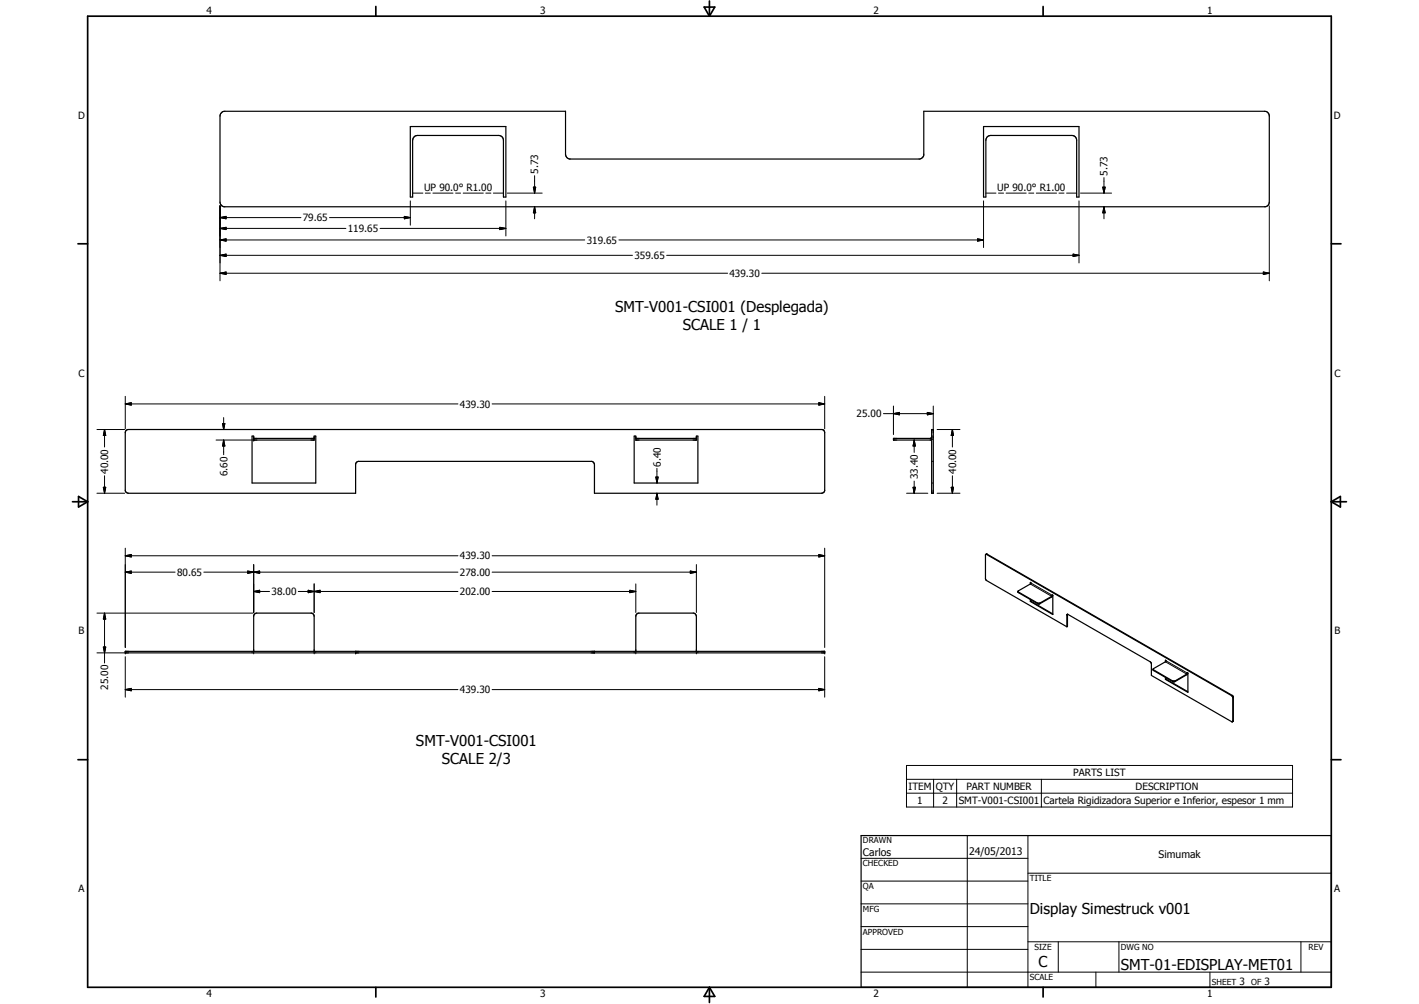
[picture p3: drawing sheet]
<svg xmlns="http://www.w3.org/2000/svg" width="594mm" height="420mm" viewBox="0 0 594 420" stroke-linecap="round" stroke-linejoin="round" font-family="sans-serif">
<g fill="none" stroke="#000" stroke-width=".51">
<path d="M92.8 47l1.3-.4h142.7v18a2.07 2.07 0 0 0 1.6 1.9h146.7l1.2-.7 .5-.9v-18.3h142.6a2 2 0 0 1 2 2v36a1.98 1.98 0 0 1-1.6 1.9h-436a2.09 2.09 0 0 1-1.7-1.9v-36zM171.8 53h40v29.5h-1v-23.8a2 2 0 0 0-2-2h-34a2.07 2.07 0 0 0-2 2v23.8h-1zM411.8 53h39.9v29.5h-.9v-23.8a2 2 0 0 0-2-2h-34a2 2 0 0 0-2.1 2v23.8h-.9zM390.1 179.7h.6v26.7h-.6zM52.8 180.1l.7-.4h290.7l.7 .4 .4 .7v24.6l-.4 .6-.9 .4h-95.1v-12l-.3-.7-.8-.6h-97.9l-.6 .4-.4 .6v12.3h-95.1l-1-.4-.4-.6v-24.6zM105.5 182.5h.7v1.6h25.3v-1.6h.7v19.6h-26.7zM106.2 183.5h25.3M265.5 182.5h.7v1.6h25.3v-1.6h.7v19.6h-26.7zM266.2 183.5h25.3M390.1 183l-.7 .5h-15.3v.6l16-.2M412.7 232l103 59.2 .4 .7-.1 10.1M412.7 232l-.1 10.3 .3 .6 33.8 19.4"/>
<path d="M412.7 232l.6-.1 102.7 59.2 .3 .5v10.2l-.3 .2M426.2 247.6l8.5 4.9 .6-.1 5-2.8 .3-.6 .2 .1M431.4 244.4l-5.1 2.9-.1 .6 8.5 4.9 5.6-3 .5-.7M431.4 243.7l.2 .1-.2 .6zM431.4 250.9v.8M431.6 251v.6M431.6 251.6l-.2 .1M431.6 251.6l9.2 5.3M440.8 249.1v8.1l-9.4-5.5M446.9 257l34.8 20 .3 .7v5l34 19.3M446.9 257l-.2 .3v5M446.9 257v5.2l-.2 .1"/>
<path d="M52.4 272.6h292.9v.6h-292.9zM106.2 272.6v-15l.4-.6 .7-.4 23.6 .2 .6 1.1v14.7M148.9 272.6v.6M248.9 272.6v.6M266.2 272.6v-14.7l.2-.7 .8-.6 23.7 .2 .6 1.1v14.7M487.9 276.9l-5.1 3.2M487.9 276.3l.2 .1-.2 .5zM482.8 280.1v.4M482.8 280.1v.2M482.8 280.5h.1M482.8 280.5l8.6 4.9 5.5-3 .4-.7M482.8 280.3l8.6 4.8 5.5-3 .2-.5 .2 .1"/>
<path d="M487.9 283.5v.8M488.1 283.6v.6M488.1 284.2l-.2 .1M488.1 284.2l9.2 5.3M497.3 281.7v8l-9.4-5.4M360.5 349.7h196.9v63.5h-196.9z"/>
</g>
<g fill="#000">
<circle cx="390.1" cy="179.7" r=".25"/>
<circle cx="390.7" cy="179.7" r=".25"/>
<circle cx="106.2" cy="183.5" r=".25"/>
<circle cx="106.2" cy="184.1" r=".25"/>
<circle cx="52.4" cy="273.2" r=".25"/>
<circle cx="52.4" cy="272.6" r=".25"/>
<circle cx="106.2" cy="273.2" r=".18"/>
<circle cx="131.5" cy="273.2" r=".18"/>
<circle cx="148.9" cy="273.2" r=".25"/>
<circle cx="148.9" cy="272.6" r=".25"/>
<circle cx="266.2" cy="273.2" r=".18"/>
<circle cx="291.5" cy="273.2" r=".18"/>
<circle cx="345.3" cy="273.2" r=".25"/>
<circle cx="345.3" cy="272.6" r=".25"/>
</g>
<g fill="none" stroke="#000" stroke-width=".42">
<path d="M223.3 78.3h1l-.5 2.5zM223.8 73.5v7.3M461.7 78.3h1l-.5 2.5zM462.2 74.3v6.5M92.1 91.1l2.6-.5v1zM92.1 95.6l2.6-.5v1zM92.1 86.1v31.4M92.1 91.1h33.9M92.1 95.6h52.7M138 91.1h33.8M159.1 95.6h52.7M169.3 90.6l2.5 .5-2.5 .5z"/>
<path d="M171.8 84.1v10.1M172.8 80.8h4.2M178 80.8h2.2M181.2 80.8h8.4M190.7 80.8h2.1M193.9 80.8h8.4M203.4 80.8h2.1M206.5 80.8h4.3M209.2 95.1l2.6 .5-2.6 .5zM211.8 84.1v14.7M212.4 80.8h14.6M223.8 86.5l.5 2.6h-1z"/>
<path d="M223.8 86.5v5.1M409.3 99.9l2.5 .5-2.5 .5zM411.8 84.1v19.5M412.7 80.8h4.3M418 80.8h2.2M421.2 80.8h8.4M430.7 80.8h2.1M433.9 80.8h8.4M443.3 80.8h2.2M446.5 80.8h4.3M451.7 84.1v25.9M452.4 80.8h13"/>
<path d="M462.2 86.5l.5 2.6h-1zM462.2 86.5v5.1M531.4 86.1v31.4M92.1 114.3l2.6-.5v1.1zM92.1 100.4l2.6-.5v1zM92.1 106.8l2.6-.5v1.1zM92.1 114.3h212.5M92.1 100.4h152.7M92.1 106.8h172.7M259.1 100.4h152.7M279.1 106.8h172.6M318.9 114.3h212.5"/>
<path d="M449.3 106.3l2.4 .5-2.4 .6zM528.9 113.8l2.5 .5-2.5 .6zM40.6 179.7h11.6M43.8 179.7l.5 2.5h-1zM43.8 179.7v7.4M52.4 169l2.5-.5v1zM52.4 169h139.3M52.4 165.9v13.6M93.2 177.2h.9l-.5 2.5zM93.6 174.8v4.9M206 169h139.3M342.8 168.5l2.5 .5-2.5 .5z"/>
<path d="M345.3 165.9v13.6M369.9 173.1h20.8M374.1 173.1l2.4-.5v1zM374.1 169.9v12M388.2 172.6l2.5 .5-2.5 .5zM390.7 169.9v9.6M392.3 179.7h9.6M398.7 179.7l.5 2.5h-1zM398.7 179.7v7.4M43.8 199.1v7.3M90.5 184.1h15.5M93.6 184.1l.5 2.5h-.9z"/>
<path d="M93.6 184.1v6.2M274.6 199.6h.9l-.5 2.5zM275 196v6.1M382.7 184.1l.5 2.5h-.9zM382.7 184.1v5.2M390.1 193.1h.2M390.1 182.5h.2M390.4 183.7l-.3 .2M390.5 193.1h.2M390.5 182.5h.2M390.7 182.8l-.1 .5M398.7 199.1v7.3"/>
<path d="M40.6 206.4h11.6M43.3 203.9h1l-.5 2.5zM275 206.4l.5 2.5h-.9zM275 206.4v5M379.6 206.4h8.8M382.3 203.9h.9l-.5 2.5zM382.7 201.3v5.1M390.1 202.1h.2M390.5 202.1h.2M392.3 206.4h9.6M398.2 203.9h1l-.5 2.5zM52.4 232.6l2.5-.5v1z"/>
<path d="M52.4 239.4l2.5-.4v.9zM52.4 229.4v41.6M52.4 239.4h20.9M52.4 232.6h139.3M85.3 239.4h106.4M103.7 239l2.5 .4-2.5 .5zM106.2 239.4l2.5-.4v.9zM106.2 236.3v20M206 239.4h85.5M206 232.6h139.3M289 239l2.5 .4-2.5 .5zM291.5 236.3v20"/>
<path d="M342.8 232.1l2.5 .5-2.5 .5zM345.3 229.4v41.6M413.3 231.9l-.3 .1M40.6 256.6h65.4M43.8 256.6l.5 2.5h-1zM43.8 256.6v20.9M106.2 247.5l2.5-.5v1zM106.2 247.5h6.7M124.9 247.5h66.8M129 247l2.5 .5-2.5 .5zM129 247l5 1v-1l-5 1zM131.5 247.5l2.5-.5v1z"/>
<path d="M131.5 244.3v12M206 247.5h60.2M263.7 247l2.5 .5-2.5 .5zM266.2 244.3v12M426.4 247.8v.2M431.4 244.4l8.9 5.2v.2M431.6 244l9 5M434.4 252.4v.2M435.3 252.4v.2M446.9 257.3l-.2 .1M40.6 273.2h11.6M43.3 270.8h1l-.5 2.4z"/>
<path d="M52.4 274.8v17M105.5 272.6v.2M105.5 273v.2M106.2 272.6v.2M106.2 273v.2M131.5 272.6v.2M131.5 273v.2M132.2 272.6v.2M132.2 273v.2M265.5 272.6v.2M265.5 273v.2M266.2 272.6v.2"/>
<path d="M266.2 273v.2M291.5 272.6v.2M291.5 273v.2M292.2 272.6v.2M292.2 273v.2M345.3 274.8v17M487.9 276.9l9 5.2v.3M488.1 276.5l9 5.2M52.4 288.6l2.5-.5v1zM52.4 288.6h139.3M206 288.6h139.3M342.8 288.1l2.5 .5-2.5 .5z"/>
<path d="M483 280.3v.3M491 285v.2M491.9 285v.2M497.2 281.6l-.1 .1M515.9 291l-.3 .1M516.3 291.8l-.2 .1M516.3 301.6l-.2 .2M379.5 320.3h161.6v17.4h-161.6zM379.5 326.1h161.6M379.5 331.9h161.6M390.9 326.1v11.6M400.5 326.1v11.6"/>
<path d="M436 326.1v11.6M360.5 359.2h69.9M405 349.7v63.5M430.4 349.7v63.5M360.5 368.7h69.9M360.5 378.2h69.9M430.4 365.4h127M360.5 387.8h69.9M360.5 397.3h69.9M430.4 394.1h127M443.1 394.1v12.7M468.5 394.1v12.7"/>
<path d="M544.7 394.1v12.7M360.5 406.8h196.9M458.8 406.8v6.4M506.6 406.8v6.4"/>
</g>
<g fill="none" stroke="#000" stroke-width=".71">
<path d="M36.7 6.8h520.7v406.4h-520.7zM157.3 2.7v4.1M294.8 3h4.4l-2.2 3.8zM297 .4v6.4M436.7 2.7v4.1M32.6 102h4.1M557.4 102h4M30.3 210h6.4M32.9 207.8l3.8 2.2-3.8 2.2zM557.4 210h6.3M557.4 210l3.8-2.2v4.4zM32.6 317.9h4.1"/>
<path d="M557.4 317.9h4M157.3 413.2v4M297 413.2v6.3M297 413.2l2.2 3.8h-4.4zM436.7 413.2v4"/>
</g>
<g fill="#000">
<path d="M223.3 78.3h1l-.5 2.5zM461.7 78.3h1l-.5 2.5zM92.1 91.1l2.6-.5v1zM92.1 95.6l2.6-.5v1zM92.1 100.4l2.6-.5v1zM169.3 90.6l2.5 .5-2.5 .5zM209.2 95.1l2.6 .5-2.6 .5zM223.8 86.5l.5 2.6h-1zM462.2 86.5l.5 2.6h-1zM92.1 114.3l2.6-.5v1.1zM92.1 106.8l2.6-.5v1.1zM409.3 99.9l2.5 .5-2.5 .5z"/>
<path d="M449.3 106.3l2.4 .5-2.4 .6zM528.9 113.8l2.5 .5-2.5 .6zM52.4 169l2.5-.5v1zM93.2 177.2h.9l-.5 2.5zM342.8 168.5l2.5 .5-2.5 .5zM374.1 173.1l2.4-.5v1zM388.2 172.6l2.5 .5-2.5 .5zM43.8 179.7l.5 2.5h-1zM93.6 184.1l.5 2.5h-.9zM274.6 199.6h.9l-.5 2.5zM382.7 184.1l.5 2.5h-.9zM398.7 179.7l.5 2.5h-1z"/>
<path d="M43.3 203.9h1l-.5 2.5zM275 206.4l.5 2.5h-.9zM382.3 203.9h.9l-.5 2.5zM398.2 203.9h1l-.5 2.5zM52.4 232.6l2.5-.5v1zM52.4 239.4l2.5-.4v.9zM103.7 239l2.5 .4-2.5 .5zM106.2 239.4l2.5-.4v.9zM289 239l2.5 .4-2.5 .5zM342.8 232.1l2.5 .5-2.5 .5zM43.8 256.6l.5 2.5h-1zM106.2 247.5l2.5-.5v1z"/>
<path d="M129 247l2.5 .5-2.5 .5zM131.5 247.5l2.5-.5v1zM263.7 247l2.5 .5-2.5 .5zM43.3 270.8h1l-.5 2.4zM52.4 288.6l2.5-.5v1zM342.8 288.1l2.5 .5-2.5 .5z"/>
</g>
<g font-size="6.3">
<text x="257.5" y="130.4">SMT-V001-CSI001 (Desplegada)</text>
<text x="285.8" y="138">SCALE 1 / 1</text>
<text x="174.2" y="312.3">SMT-V001-CSI001</text>
<text x="185" y="319.8">SCALE 2/3</text>
<text x="431.1" y="382.6">Display Simestruck v001</text>
<text x="434.8" y="404.7">C</text>
<text x="469.2" y="406">SMT-01-EDISPLAY-MET01</text>
</g>
<g font-size="4.4">
<text x="361.3" y="358.4">Carlos</text>
<text x="405.7" y="357.7">24/05/2013</text>
<text x="485" y="359.2">Simumak</text>
</g>
<g font-size="4.2">
<text x="86.4" y="5.8">4</text>
<text x="226.1" y="5.8">3</text>
<text x="365.7" y="5.8">2</text>
<text x="505.4" y="5.8">1</text>
<text x="32.8" y="49.6">D</text>
<text x="558.5" y="49.6">D</text>
<text x="225.3" y="72.8" transform="rotate(-90 225.3 72.8)">5.73</text>
<text x="463.7" y="73.6" transform="rotate(-90 463.7 73.6)">5.73</text>
<text x="177.6" y="80">UP 90.0° R1.00</text>
<text x="417.5" y="80">UP 90.0° R1.00</text>
<text x="126.8" y="92.6">79.65</text>
<text x="145.6" y="97.2">119.65</text>
<text x="245.7" y="102">319.65</text>
<text x="265.6" y="108.4">359.65</text>
<text x="305.4" y="115.9">439.30</text>
<text x="32.9" y="157.6">C</text>
<text x="558.7" y="157.6">C</text>
<text x="192.6" y="170.6">439.30</text>
<text x="358.6" y="174.7">25.00</text>
<text x="276.6" y="195.2" transform="rotate(-90 276.6 195.2)">6.40</text>
<text x="45.3" y="198.3" transform="rotate(-90 45.3 198.3)">40.00</text>
<text x="95.2" y="199.2" transform="rotate(-90 95.2 199.2)">6.60</text>
<text x="384.3" y="200.6" transform="rotate(-90 384.3 200.6)">33.40</text>
<text x="400.3" y="198.3" transform="rotate(-90 400.3 198.3)">40.00</text>
<text x="192.6" y="234.1">439.30</text>
<text x="74.2" y="241">80.65</text>
<text x="192.6" y="241">278.00</text>
<text x="113.7" y="249">38.00</text>
<text x="192.6" y="249">202.00</text>
<text x="32.9" y="265.5">B</text>
<text x="558.7" y="265.5">B</text>
<text x="45.3" y="288.7" transform="rotate(-90 45.3 288.7)">25.00</text>
<text x="192.6" y="290.1">439.30</text>
<text x="449.4" y="324.8">PARTS LIST</text>
<text x="380.4" y="330.6">ITEM</text>
<text x="391.7" y="330.6">QTY</text>
<text x="404.6" y="330.6">PART NUMBER</text>
<text x="475.4" y="330.6">DESCRIPTION</text>
<text x="384" y="336.4">1</text>
<text x="394.5" y="336.4">2</text>
<text x="401.4" y="336.4">SMT-V001-CSI001</text>
<text x="436.9" y="336.5">Cartela Rigidizadora Superior e Inferior, espesor 1 mm</text>
<text x="32.9" y="373.4">A</text>
<text x="558.6" y="373.4">A</text>
<text x="518.9" y="412.3">3</text>
<text x="529.4" y="412.3">3</text>
<text x="86.4" y="417.2">4</text>
<text x="226.1" y="417.2">3</text>
<text x="365.7" y="417.2">2</text>
<text x="505.4" y="417.2">1</text>
</g>
<g font-size="3.5">
<text x="361.3" y="353">DRAWN</text>
<text x="361.3" y="362.5">CHECKED</text>
<text x="431.1" y="368.7">TITLE</text>
<text x="361.3" y="372.1">QA</text>
<text x="361.3" y="381.6">MFG</text>
<text x="361.3" y="391.1">APPROVED</text>
<text x="433.1" y="397.5">SIZE</text>
<text x="469.2" y="397.5">DWG NO</text>
<text x="547.9" y="397.4">REV</text>
<text x="431.1" y="410.2">SCALE</text>
<text x="507.3" y="412.3">SHEET</text>
<text x="523.8" y="412.3">OF</text>
</g>
</svg>
